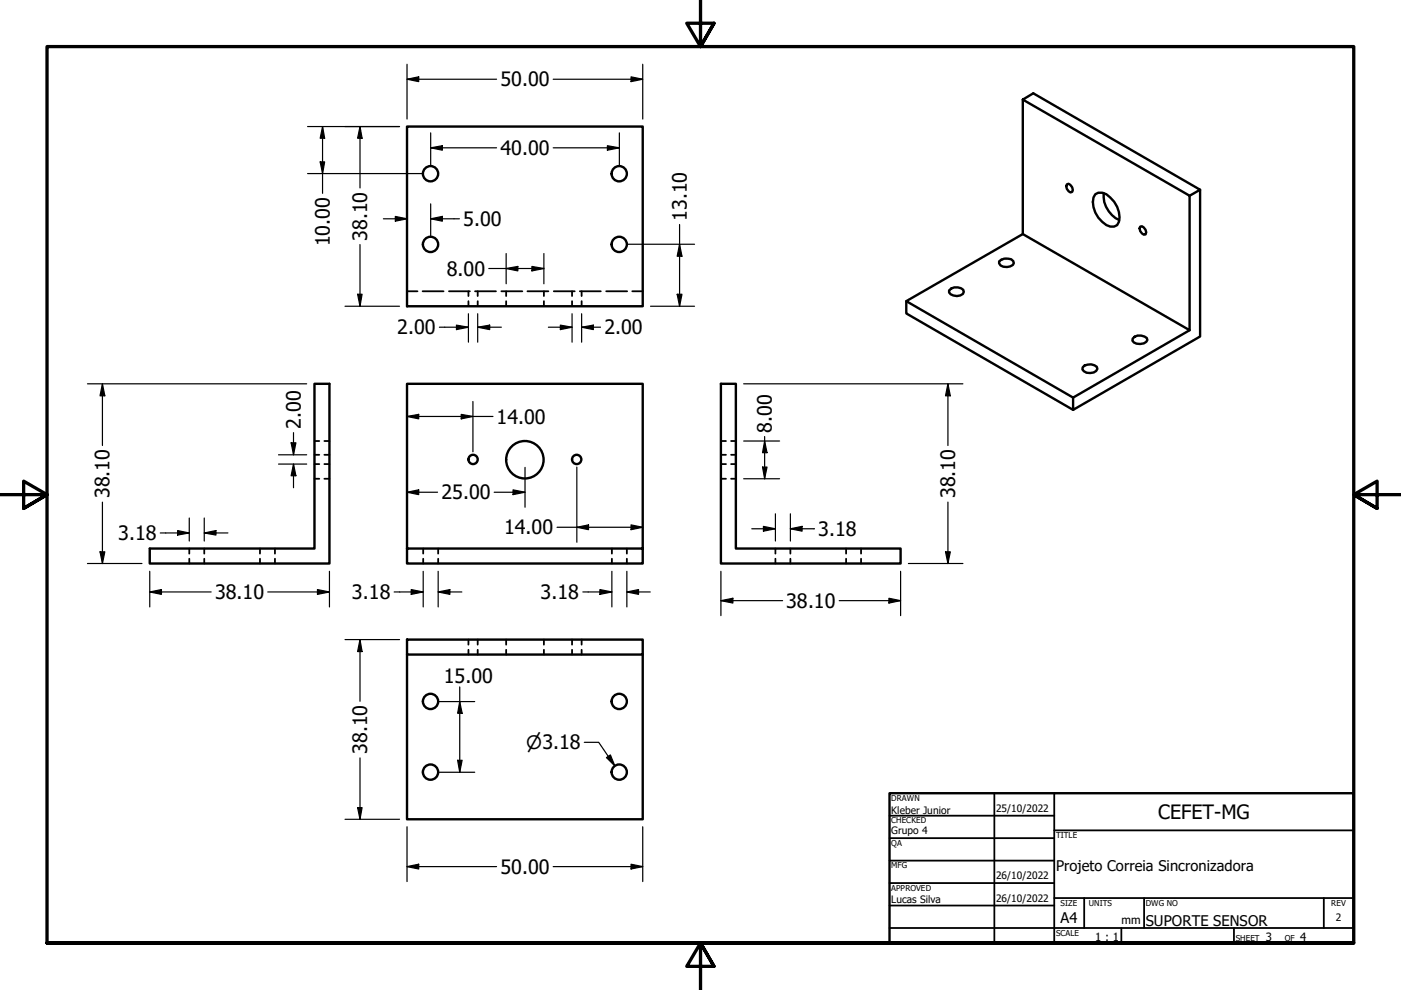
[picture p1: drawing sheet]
<svg xmlns="http://www.w3.org/2000/svg" width="297mm" height="210mm" viewBox="0 0 297 210" stroke-linecap="round" stroke-linejoin="round" font-family="sans-serif">
<!-- layer: Hidden (ANSI) -->
<g fill="none" stroke="#000" stroke-width=".38">
<path d="M86.3 61.8h2.2M89.6 61.8h4.4M95.2 61.8h4.4M99.3 61.8v1M99.3 63.9v1M100.7 61.8h4.5M101.3 61.8v1M101.3 63.9v1M106.3 61.8h4.4M107.3 61.8v1M107.3 63.9v1M111.8 61.8h4.5"/>
<path d="M115.3 61.8v1M115.3 63.9v1M117.4 61.8h4.5M121.3 61.8v1M121.3 63.9v1M122.9 61.8h4.5M123.3 61.8v1M123.3 63.9v1M128.5 61.8h4.5M134 61.8h2.3M66.7 98.4h1M66.7 96.4h1"/>
<path d="M66.7 93.5h1M68.8 98.4h1M68.8 96.4h1M68.8 93.5h1M152.8 98.4h1.1M152.8 96.4h1.1M152.8 93.5h1.1M155 98.4h1M155 96.4h1M155 93.5h1M40.1 116.3v1.1M40.1 118.5v1"/>
<path d="M43.3 116.3v1.1M43.3 118.5v1M55.1 116.3v1.1M55.1 118.5v1M58.3 116.3v1.1M58.3 118.5v1M66.7 101.5h1M68.8 101.5h1M89.7 116.3v1.1M89.7 118.5v1M92.9 116.3v1.1M92.9 118.5v1"/>
<path d="M129.7 116.3v1.1M129.7 118.5v1M132.9 116.3v1.1M132.9 118.5v1M152.8 101.5h1.1M155 101.5h1M164.4 116.3v1.1M164.4 118.5v1M167.6 116.3v1.1M167.6 118.5v1M179.4 116.3v1.1M179.4 118.5v1"/>
<path d="M182.6 116.3v1.1M182.6 118.5v1M99.3 135.6v1.1M99.3 137.8v1M101.3 135.6v1.1M101.3 137.8v1M107.3 135.6v1.1M107.3 137.8v1M115.3 135.6v1.1M115.3 137.8v1M121.3 135.6v1.1M121.3 137.8v1"/>
<path d="M123.3 135.6v1.1M123.3 137.8v1"/>
</g>
<!-- layer: Visible (ANSI) -->
<g fill="none" stroke="#000" stroke-width=".51">
<path d="M86.3 26.8h50v38.1h-50zM216.9 21.1l35.3 20.4v28.5l-35.3-20.4v-28.5l2.2-1.3 35.3 20.4-2.2 1.3M226.2 39.1l.4-.1a1.33 1.33 0 0 1 .7 1.7l-.4 .1a1.33 1.33 0 0 1-.7-1.7zM211.8 55.4a2.2 2.2 0 0 1 3-.1l.1 .5a1.92 1.92 0 0 1-3.1 .1zM216.9 49.6l-24.7 14.3 35.3 20.4 24.7-14.3M232.2 41.2a2.39 2.39 0 0 1 3.2 .7 5.5 5.5 0 0 1 1.8 5.1 1.66 1.66 0 0 1-2.6 .7 5.7 5.7 0 0 1-2.8-5.8zM234 40.9a5.7 5.7 0 0 0 3.3 5.7M241.7 48a1.14 1.14 0 0 1 1.2 1.7 1.14 1.14 0 0 1-1.2-1.7zM254.4 40.2v31.1l-26.9 15.6v-2.6M192.2 63.9v2.6l35.3 20.4M201.2 61.6a2.1 2.1 0 0 1 3-.2l.1 .5a1.8 1.8 0 0 1-2.8 .5l-.3-.4zM229.6 77.9a2.23 2.23 0 0 1 2.9-.1l.2 .4a1.94 1.94 0 0 1-3.2 .1z"/>
<path d="M240.2 71.8a2.06 2.06 0 0 1 2.9-.1l.2 .4a2.03 2.03 0 0 1-3.2 .1zM66.7 81.4h3.1v38.1h-38.1v-3.2h35zM152.8 81.4h3.2v34.9h34.9v3.2h-38.1zM86.3 116.3v3.2h50v-3.2h-50v-34.9h50v34.9M86.3 135.6h50v3.2h-50zM86.3 138.8v34.9h50v-34.9"/>
<circle cx="91.3" cy="36.8" r="1.62"/>
<circle cx="131.3" cy="36.8" r="1.62"/>
<circle cx="91.3" cy="51.8" r="1.62"/>
<circle cx="131.3" cy="51.8" r="1.62"/>
<circle cx="100.3" cy="97.4" r=".98"/>
<circle cx="111.3" cy="97.5" r="4"/>
<circle cx="122.3" cy="97.4" r=".98"/>
<circle cx="91.3" cy="148.7" r="1.62"/>
<circle cx="131.3" cy="148.7" r="1.62"/>
<circle cx="91.3" cy="163.7" r="1.62"/>
<circle cx="131.3" cy="163.7" r="1.62"/>
</g>
<!-- layer: Border (ANSI) -->
<path d="M148.5 -.1v10l-2.9-5h5.8l-2.9 5 2.9-5M0 104.9h10l-5-2.9v5.8l5-2.9-5 2.9M297 104.9h-10l5-2.9v5.8l-5-2.9 5 2.9M10 199.9v-190h277v190h-277h277M151.4 204.9l-2.9-5 2.9 5h-5.8l2.9-5v10" fill="none" stroke="#000" stroke-width=".7"/>
<!-- layer: Title (ANSI) -->
<g fill="none" stroke="#000" stroke-width=".38">
<path d="M188.6 172.9h34.9M188.6 177.7h34.9M210.8 168.2v31.7M223.5 176.1h63.5M223.5 168.2v31.7M188.6 196.8h98.4M188.6 182.5h34.9M188.6 187.2h34.9M188.6 192h34.9M223.5 190.4h63.5M229.9 190.4v6.4M237.7 196.8v3.1"/>
<path d="M242.6 190.4v6.4M261.6 196.8v3.1M280.7 190.4v6.4"/>
</g>
<path d="M188.6 168.2h98.4v31.7h-98.4z" fill="none" stroke="#000" stroke-width=".51"/>
<!-- layer: Dimension (ANSI) -->
<g fill="none" stroke="#000" stroke-width=".25">
<path d="M86.3 16.8l2.5-.5v1zM86.3 13.6v11.6M86.3 16.8h19M117.3 16.8h19M133.8 16.3l2.5 .5-2.5 .5zM136.3 13.6v11.6M65.2 26.8h19.5M65.2 36.8h24.5M67.9 34.3h.9l-.4 2.5zM68.4 26.8l.4 2.5h-.9zM68.4 26.8v14.2M76.3 26.8l.5 2.5h-1z"/>
<path d="M76.3 26.8v13M91.3 31.3l2.5-.4v.9zM91.3 28.2v7M91.3 31.3h14M117.3 31.3h14M128.8 30.9l2.5 .4-2.5 .5zM131.3 28.2v7M76.3 51.9v13M81.3 46.4h5M83.8 45.9l2.5 .5-2.5 .5zM91.3 46.4l2.5-.5v1zM91.3 46.4h6.1"/>
<path d="M91.3 43.2v7M103.6 56.9h11.7M107.3 56.9l2.5-.4v.9zM107.3 53.8v6.4M112.8 56.5l2.5 .4-2.5 .5zM115.3 53.8v6.4M132.9 51.8h14.4M144.1 51.8l.5 2.5h-1zM144.1 47.6v17.3M73.2 64.9h11.5M75.8 62.4h1l-.5 2.5zM93.2 69.4h6.1"/>
<path d="M96.8 68.9l2.5 .5-2.5 .5zM99.3 66.5v6.1M101.3 69.4l2.5-.5v1zM101.3 69.4h5M101.3 66.5v6.1M116.3 69.4h5M118.8 68.9l2.5 .5-2.5 .5zM121.3 66.5v6.1M123.3 69.4l2.5-.5v1zM123.3 69.4h4M123.3 66.5v6.1M137.9 64.9h9.4"/>
<path d="M143.6 62.4h1l-.5 2.5zM18.5 81.4h46.5M21.7 81.4l.5 2.5h-1zM21.7 81.4v13.1M59.1 96.4h5.9M59.1 98.4h5.9M61.7 93.9h1l-.5 2.5zM62.2 98.4l.5 2.5h-1zM62.2 91.7v4.7M62.2 98.4v5M86.3 88.3l2.5-.4v.9zM86.3 88.3h18.2"/>
<path d="M97.8 87.9l2.5 .4-2.5 .5zM100.3 85.1v10.7M111.3 99.1v8.4M122.3 99v16M157.7 81.4h46.5M157.7 93.5h7.6M161.7 99h.9l-.5 2.5zM162.1 93.5l.5 2.5h-.9zM162.1 92.6v8.9M201 81.4l.5 2.5h-1zM201 81.4v13.1M18.5 119.5h11.6"/>
<path d="M21.2 117h1l-.5 2.5zM21.7 106.5v13M34 113h6.1M37.7 112.5l2.4 .5-2.4 .4zM40.1 109.8v4.9M43.3 113l2.5-.5v.9zM43.3 113h5M43.3 109.8v4.9M86.3 104.4l2.5-.5v1zM86.3 104.4h6.5M104.8 104.4h6.5M108.8 103.9l2.5 .5-2.5 .5z"/>
<path d="M118.1 111.8h18.2M122.3 111.8l2.5-.5v1zM133.8 111.3l2.5 .5-2.5 .5zM157.7 101.5h7.6M159.4 112.1h5M161.9 111.6l2.5 .5-2.5 .5zM164.4 108.9v5.8M167.6 112.1l2.5-.5v1zM167.6 112.1h5.1M167.6 108.9v5.8M192.6 119.5h11.6M200.5 117h1l-.5 2.5z"/>
<path d="M201 106.5v13M31.7 125.5l2.5-.5v1zM31.7 125.5h13.1M31.7 121.1v7.6M56.8 125.5h13M67.3 125l2.5 .5-2.5 .5zM69.8 121.1v7.6M73.2 135.6h11.5M76.3 135.6l.5 2.5h-1zM76.3 135.6v13.1M83.6 125.5h6.1M87.2 125l2.5 .5-2.5 .5z"/>
<path d="M89.7 121.1v7.6M92.9 125.5l2.5-.5v1zM92.9 125.5h5M92.9 121.1v7.6M123.6 125.5h6.1M127.2 125l2.5 .5-2.5 .5zM129.7 121.1v7.6M132.9 125.5l2.5-.5v1zM132.9 125.5h5M132.9 121.1v7.6M152.8 127.4l2.6-.6v1.1zM152.8 127.4h13.1"/>
<path d="M152.8 121.1v9.4M177.9 127.4h13M188.5 126.8l2.4 .6-2.4 .5zM190.9 121.1v9.4M92.9 148.8h7.7M97.5 148.8l.5 2.4h-1zM97.5 145.6v18.1M123.9 157.4h3l3.5 5M73.2 173.7h11.5M75.8 171.2h1l-.5 2.5zM76.3 160.7v13M86.3 175.3v11.6"/>
<path d="M92.9 163.7h7.7M97 161.2h1l-.5 2.5zM128.6 160.6l.8-.5 1 2.3zM136.3 175.3v11.6M86.3 183.7l2.5-.5v1zM86.3 183.7h19M117.3 183.7h19M133.8 183.2l2.5 .5-2.5 .5z"/>
</g>
<g fill="#000">
<path d="M86.3 16.8l2.5-.5v1z" fill-rule="evenodd"/>
<path d="M133.8 16.3l2.5 .5-2.5 .5z" fill-rule="evenodd"/>
<path d="M67.9 34.3h.9l-.4 2.5z" fill-rule="evenodd"/>
<path d="M68.4 26.8l.4 2.5h-.9z" fill-rule="evenodd"/>
<path d="M76.3 26.8l.5 2.5h-1z" fill-rule="evenodd"/>
<path d="M91.3 31.3l2.5-.4v.9z" fill-rule="evenodd"/>
<path d="M128.8 30.9l2.5 .4-2.5 .5z" fill-rule="evenodd"/>
<path d="M83.8 45.9l2.5 .5-2.5 .5z" fill-rule="evenodd"/>
<path d="M91.3 46.4l2.5-.5v1z" fill-rule="evenodd"/>
<path d="M107.3 56.9l2.5-.4v.9z" fill-rule="evenodd"/>
<path d="M112.8 56.5l2.5 .4-2.5 .5z" fill-rule="evenodd"/>
<path d="M144.1 51.8l.5 2.5h-1z" fill-rule="evenodd"/>
<path d="M75.8 62.4h1l-.5 2.5z" fill-rule="evenodd"/>
<path d="M96.8 68.9l2.5 .5-2.5 .5z" fill-rule="evenodd"/>
<path d="M101.3 69.4l2.5-.5v1z" fill-rule="evenodd"/>
<path d="M118.8 68.9l2.5 .5-2.5 .5z" fill-rule="evenodd"/>
<path d="M123.3 69.4l2.5-.5v1z" fill-rule="evenodd"/>
<path d="M143.6 62.4h1l-.5 2.5z" fill-rule="evenodd"/>
<path d="M21.7 81.4l.5 2.5h-1z" fill-rule="evenodd"/>
<path d="M61.7 93.9h1l-.5 2.5z" fill-rule="evenodd"/>
<path d="M86.3 88.3l2.5-.4v.9z" fill-rule="evenodd"/>
<path d="M97.8 87.9l2.5 .4-2.5 .5z" fill-rule="evenodd"/>
<path d="M161.7 99h.9l-.5 2.5z" fill-rule="evenodd"/>
<path d="M162.1 93.5l.5 2.5h-.9z" fill-rule="evenodd"/>
<path d="M201 81.4l.5 2.5h-1z" fill-rule="evenodd"/>
<path d="M21.2 117h1l-.5 2.5z" fill-rule="evenodd"/>
<path d="M37.7 112.5l2.4 .5-2.4 .4z" fill-rule="evenodd"/>
<path d="M43.3 113l2.5-.5v.9z" fill-rule="evenodd"/>
<path d="M62.2 98.4l.5 2.5h-1z" fill-rule="evenodd"/>
<path d="M86.3 104.4l2.5-.5v1z" fill-rule="evenodd"/>
<path d="M108.8 103.9l2.5 .5-2.5 .5z" fill-rule="evenodd"/>
<path d="M122.3 111.8l2.5-.5v1z" fill-rule="evenodd"/>
<path d="M133.8 111.3l2.5 .5-2.5 .5z" fill-rule="evenodd"/>
<path d="M161.9 111.6l2.5 .5-2.5 .5z" fill-rule="evenodd"/>
<path d="M167.6 112.1l2.5-.5v1z" fill-rule="evenodd"/>
<path d="M200.5 117h1l-.5 2.5z" fill-rule="evenodd"/>
<path d="M31.7 125.5l2.5-.5v1z" fill-rule="evenodd"/>
<path d="M67.3 125l2.5 .5-2.5 .5z" fill-rule="evenodd"/>
<path d="M76.3 135.6l.5 2.5h-1z" fill-rule="evenodd"/>
<path d="M87.2 125l2.5 .5-2.5 .5z" fill-rule="evenodd"/>
<path d="M92.9 125.5l2.5-.5v1z" fill-rule="evenodd"/>
<path d="M127.2 125l2.5 .5-2.5 .5z" fill-rule="evenodd"/>
<path d="M132.9 125.5l2.5-.5v1z" fill-rule="evenodd"/>
<path d="M152.8 127.4l2.6-.6v1.1z" fill-rule="evenodd"/>
<path d="M188.5 126.8l2.4 .6-2.4 .5z" fill-rule="evenodd"/>
<path d="M97.5 148.8l.5 2.4h-1z" fill-rule="evenodd"/>
<path d="M75.8 171.2h1l-.5 2.5z" fill-rule="evenodd"/>
<path d="M97 161.2h1l-.5 2.5z" fill-rule="evenodd"/>
<path d="M128.6 160.6l.8-.5 1 2.3z" fill-rule="evenodd"/>
<path d="M86.3 183.7l2.5-.5v1z" fill-rule="evenodd"/>
<path d="M133.8 183.2l2.5 .5-2.5 .5z" fill-rule="evenodd"/>
</g>
<g font-size="4.2">
<text x="106.1" y="18.3">50.00</text>
<text x="106.1" y="32.9">40.00</text>
<text x="98.2" y="47.9">5.00</text>
<text x="145.6" y="46.8" transform="rotate(-90 145.6 46.8)">13.10</text>
<text x="69.9" y="52.2" transform="rotate(-90 69.9 52.2)">10.00</text>
<text x="77.9" y="51.1" transform="rotate(-90 77.9 51.1)">38.10</text>
<text x="94.7" y="58.5">8.00</text>
<text x="84.2" y="70.9">2.00</text>
<text x="128.1" y="70.9">2.00</text>
<text x="105.3" y="89.8">14.00</text>
<text x="63.8" y="90.9" transform="rotate(-90 63.8 90.9)">2.00</text>
<text x="163.6" y="91.7" transform="rotate(-90 163.6 91.7)">8.00</text>
<text x="23.2" y="105.6" transform="rotate(-90 23.2 105.6)">38.10</text>
<text x="93.6" y="105.9">25.00</text>
<text x="202.5" y="105.6" transform="rotate(-90 202.5 105.6)">38.10</text>
<text x="106.9" y="113.3">14.00</text>
<text x="173.5" y="113.6">3.18</text>
<text x="25.1" y="114.5">3.18</text>
<text x="45.6" y="127">38.10</text>
<text x="74.6" y="127">3.18</text>
<text x="114.6" y="127">3.18</text>
<text x="166.7" y="128.9">38.10</text>
<text x="94.1" y="144.8">15.00</text>
<text x="77.9" y="159.9" transform="rotate(-90 77.9 159.9)">38.10</text>
<text x="245.6" y="173.6">CEFET-MG</text>
<text x="106.1" y="185.3">50.00</text>
</g>
<text font-size="3.9" x="111.6" y="158.8">⌀3.18</text>
<g font-size="3.1">
<text x="223.9" y="184.6">Projeto Correia Sincronizadora</text>
<text x="224.9" y="195.7">A4</text>
<text x="243" y="196.3">SUPORTE SENSOR</text>
</g>
<g font-size="2.4">
<text x="237.8" y="196">mm</text>
<text x="232.2" y="199.6">1 : 1</text>
<text x="268.4" y="199.5">3</text>
<text x="275.7" y="199.5">4</text>
</g>
<g font-size="2.2">
<text x="189" y="172.5">Kleber Junior</text>
<text x="211.2" y="172.2">25/10/2022</text>
<text x="189" y="176.9">Grupo 4</text>
<text x="189" y="191.6">Lucas Silva</text>
<text x="211.2" y="186.5">26/10/2022</text>
<text x="211.2" y="191.2">26/10/2022</text>
<text x="283.2" y="195.3">2</text>
</g>
<g font-size="1.7">
<text x="189" y="169.8">DRAWN</text>
<text x="189" y="174.6">CHECKED</text>
<text x="189" y="179.4">QA</text>
<text x="223.9" y="177.7">TITLE</text>
<text x="189" y="184.1">MFG</text>
<text x="189" y="188.9">APPROVED</text>
<text x="224.9" y="192.1">SIZE</text>
<text x="230.8" y="192.1">UNITS</text>
<text x="243" y="192.1">DWG NO</text>
<text x="282.3" y="192.1">REV</text>
<text x="223.9" y="198.4">SCALE</text>
<text x="262" y="199.5">SHEET</text>
<text x="272.4" y="199.5">OF</text>
</g>
</svg>
